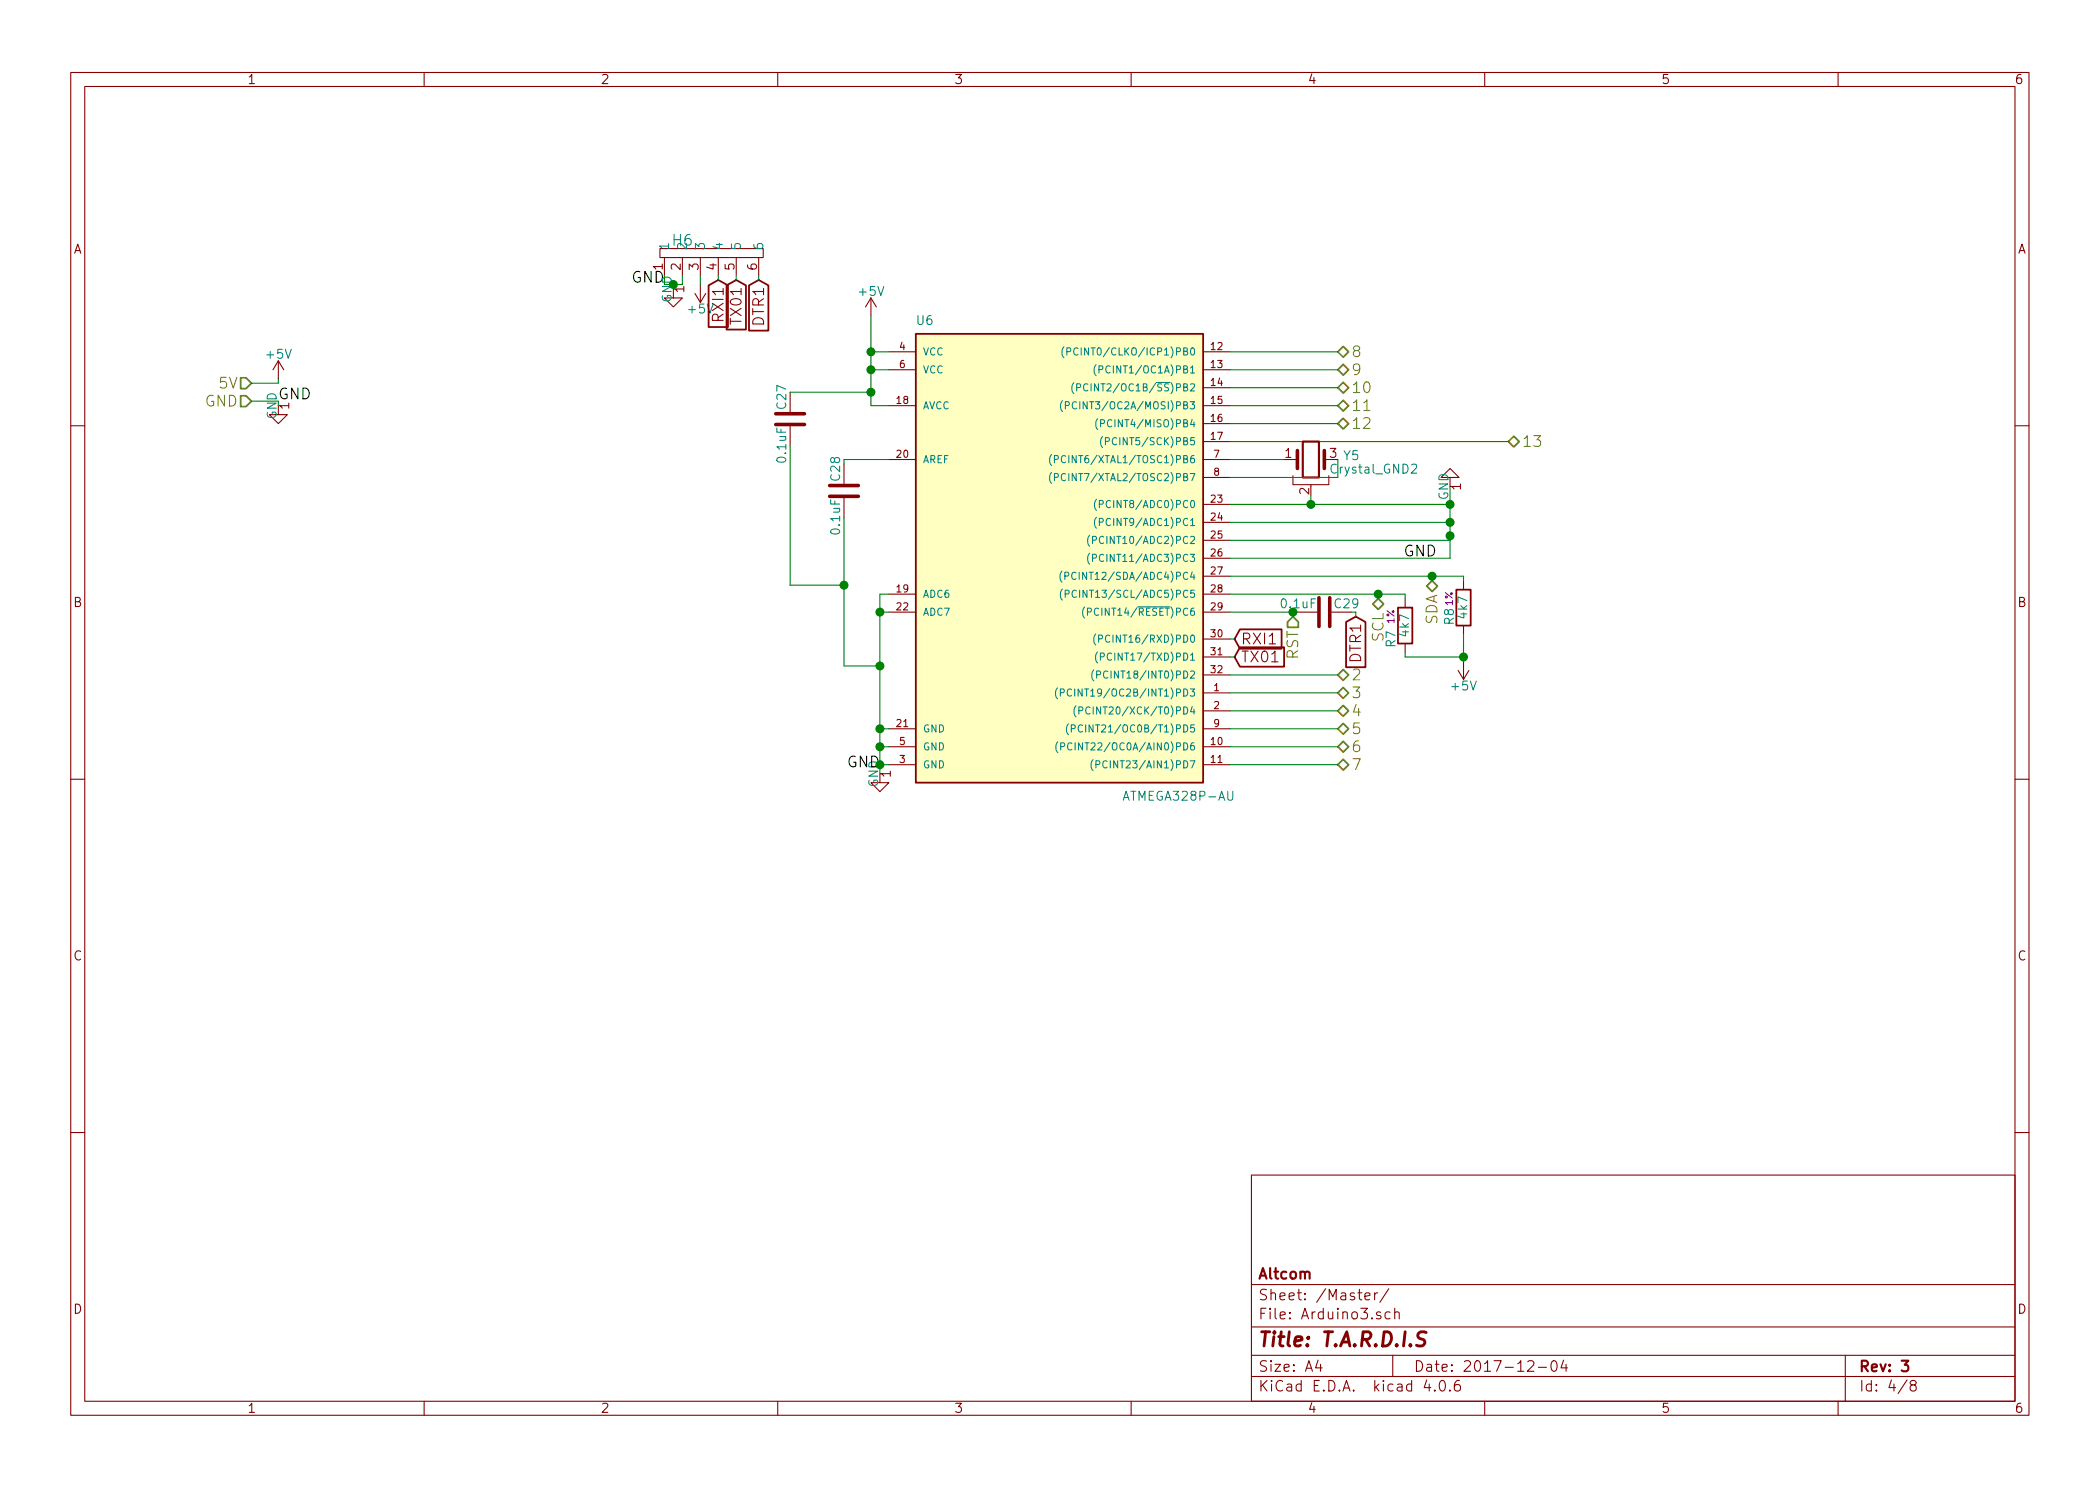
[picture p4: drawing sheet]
EESchema Schematic File Version 2
LIBS:Tardis-rescue
LIBS:power
LIBS:device
LIBS:transistors
LIBS:conn
LIBS:linear
LIBS:regul
LIBS:74xx
LIBS:cmos4000
LIBS:adc-dac
LIBS:memory
LIBS:xilinx
LIBS:microcontrollers
LIBS:dsp
LIBS:microchip
LIBS:analog_switches
LIBS:motorola
LIBS:texas
LIBS:intel
LIBS:audio
LIBS:interface
LIBS:digital-audio
LIBS:philips
LIBS:display
LIBS:cypress
LIBS:siliconi
LIBS:opto
LIBS:atmel
LIBS:contrib
LIBS:valves
LIBS:Tardis
LIBS:Tardis-cache
EELAYER 25 0
EELAYER END
$Descr A4 11693 8268
encoding utf-8
Sheet 4 8
Title "T.A.R.D.I.S"
Date "2017-12-04"
Rev "3"
Comp "Altcom"
Comment1 ""
Comment2 ""
Comment3 ""
Comment4 ""
$EndDescr
$Comp
L Header1 H6
U 1 1
P 3900 1425
F 0 "H6" H 3800 1525 60  0000 C CNN
F 1 "Header1" H 3900 1450 60  0001 C CNN
F 2 "Pin_Headers:Pin_Header_Straight_1x06_Pitch2.54mm" H 3900 1425 60  0001 C CNN
F 3 "" H 3900 1425 60  0001 C CNN
	1    3900 1425
	1    0    0    -1  
$EndComp
Text HLabel 1400 2225 0    60   Input ~ 0
GND
$Comp
L GND-RESCUE-Tardis #PWR049
U 1 1
P 1550 2250
F 0 "#PWR049" H 1550 2000 50  0001 C CNN
F 1 "GND" H 1550 2100 50  0001 C CNN
F 2 "" H 1550 2250 50  0001 C CNN
F 3 "" H 1550 2250 50  0001 C CNN
	1    1550 2250
	1    0    0    -1  
$EndComp
Wire Wire Line
	1400 2225 1550 2225
Wire Wire Line
	1550 2225 1550 2250
$Comp
L +5V #PWR050
U 1 1
P 1550 2100
F 0 "#PWR050" H 1550 1950 50  0001 C CNN
F 1 "+5V" H 1550 2240 50  0000 C CNN
F 2 "" H 1550 2100 50  0001 C CNN
F 3 "" H 1550 2100 50  0001 C CNN
	1    1550 2100
	1    0    0    -1  
$EndComp
Text HLabel 1400 2125 0    60   Input ~ 0
5V
Wire Wire Line
	1400 2125 1550 2125
Wire Wire Line
	1550 2125 1550 2100
Text Label 1550 2225 0    60   ~ 0
GND
Text Label 3700 1575 2    60   ~ 0
GND
$Comp
L ATMEGA328P-AU U6
U 1 1
P 5850 3050
F 0 "U6" H 5100 4300 50  0000 L BNN
F 1 "ATMEGA328P-AU" H 6250 1650 50  0000 L BNN
F 2 "Housings_QFP:TQFP-32_7x7mm_Pitch0.8mm" H 5850 3050 50  0001 C CIN
F 3 "" H 5850 3050 50  0001 C CNN
	1    5850 3050
	1    0    0    -1  
$EndComp
Text HLabel 7450 3750 2    60   BiDi ~ 0
2
Text HLabel 7450 3850 2    60   BiDi ~ 0
3
Text HLabel 7450 3950 2    60   BiDi ~ 0
4
Text HLabel 7450 4050 2    60   BiDi ~ 0
5
Text HLabel 7450 4150 2    60   BiDi ~ 0
6
Text HLabel 7450 4250 2    60   BiDi ~ 0
7
Text HLabel 7450 1950 2    60   BiDi ~ 0
8
Text HLabel 7450 2050 2    60   BiDi ~ 0
9
Text HLabel 7450 2150 2    60   BiDi ~ 0
10
Text HLabel 7450 2250 2    60   BiDi ~ 0
11
Text HLabel 7450 2350 2    60   BiDi ~ 0
12
Text HLabel 8400 2450 2    60   BiDi ~ 0
13
Wire Wire Line
	6850 1950 7450 1950
Wire Wire Line
	6850 2050 7450 2050
Wire Wire Line
	6850 2150 7450 2150
Wire Wire Line
	6850 2250 7450 2250
Wire Wire Line
	6850 2350 7450 2350
Wire Wire Line
	6850 2450 8400 2450
$Comp
L GND-RESCUE-Tardis #PWR051
U 1 1
P 8075 2700
F 0 "#PWR051" H 8075 2450 50  0001 C CNN
F 1 "GND" H 8075 2550 50  0001 C CNN
F 2 "" H 8075 2700 50  0001 C CNN
F 3 "" H 8075 2700 50  0001 C CNN
	1    8075 2700
	-1   0    0    1   
$EndComp
Wire Wire Line
	6850 2800 8075 2800
Wire Wire Line
	8075 2700 8075 3100
Wire Wire Line
	6850 2900 8075 2900
Connection ~ 8075 2900
Wire Wire Line
	6850 3000 8075 3000
Wire Wire Line
	8075 3000 8075 2975
Connection ~ 8075 2975
Wire Wire Line
	8075 3100 6850 3100
Text Label 8000 3100 2    60   ~ 0
GND
Text HLabel 7675 3325 3    60   BiDi ~ 0
SCL
Text HLabel 7975 3225 3    60   BiDi ~ 0
SDA
$Comp
L R R7
U 1 1
P 7825 3475
F 0 "R7" V 7900 3550 50  0000 C CNN
F 1 "4k7" V 7825 3475 50  0000 C CNN
F 2 "Resistors_SMD:R_0603_HandSoldering" V 7755 3475 50  0001 C CNN
F 3 "" H 7825 3475 50  0001 C CNN
F 4 "1%" V 7900 3425 39  0000 C CNN "%"
	1    7825 3475
	-1   0    0    1   
$EndComp
$Comp
L R R8
U 1 1
P 8150 3375
F 0 "R8" V 8225 3425 50  0000 C CNN
F 1 "4k7" V 8150 3375 50  0000 C CNN
F 2 "Resistors_SMD:R_0603_HandSoldering" V 8080 3375 50  0001 C CNN
F 3 "" H 8150 3375 50  0001 C CNN
F 4 "1%" V 8225 3325 39  0000 C CNN "%"
	1    8150 3375
	-1   0    0    1   
$EndComp
$Comp
L +5V #PWR052
U 1 1
P 8150 3675
F 0 "#PWR052" H 8150 3525 50  0001 C CNN
F 1 "+5V" H 8150 3815 50  0000 C CNN
F 2 "" H 8150 3675 50  0001 C CNN
F 3 "" H 8150 3675 50  0001 C CNN
	1    8150 3675
	-1   0    0    1   
$EndComp
Connection ~ 8075 2800
Wire Wire Line
	6850 3750 7450 3750
Wire Wire Line
	6850 3850 7450 3850
Wire Wire Line
	6850 3950 7450 3950
Wire Wire Line
	7450 4050 6850 4050
Wire Wire Line
	6850 4150 7450 4150
Wire Wire Line
	7450 4250 6850 4250
Wire Wire Line
	6850 3200 8150 3200
Wire Wire Line
	8150 3200 8150 3225
Wire Wire Line
	7975 3225 7975 3200
Connection ~ 7975 3200
Wire Wire Line
	6850 3300 7825 3300
Wire Wire Line
	7825 3300 7825 3325
Wire Wire Line
	7675 3325 7675 3300
Connection ~ 7675 3300
Wire Wire Line
	7825 3625 7825 3650
Wire Wire Line
	7825 3650 8150 3650
Wire Wire Line
	8150 3525 8150 3675
Connection ~ 8150 3650
$Comp
L +5V #PWR053
U 1 1
P 3900 1575
F 0 "#PWR053" H 3900 1425 50  0001 C CNN
F 1 "+5V" H 3900 1715 50  0000 C CNN
F 2 "" H 3900 1575 50  0001 C CNN
F 3 "" H 3900 1575 50  0001 C CNN
	1    3900 1575
	-1   0    0    1   
$EndComp
Wire Wire Line
	3900 1525 3900 1575
Text GLabel 4000 1550 3    60   Input ~ 0
RXI1
Text GLabel 4100 1550 3    60   Input ~ 0
TX01
Text GLabel 4225 1550 3    60   Input ~ 0
DTR1
Wire Wire Line
	4000 1525 4000 1550
Wire Wire Line
	4100 1525 4100 1550
Wire Wire Line
	4225 1525 4225 1550
$Comp
L GND-RESCUE-Tardis #PWR054
U 1 1
P 3750 1600
F 0 "#PWR054" H 3750 1350 50  0001 C CNN
F 1 "GND" H 3750 1450 50  0001 C CNN
F 2 "" H 3750 1600 50  0001 C CNN
F 3 "" H 3750 1600 50  0001 C CNN
	1    3750 1600
	1    0    0    -1  
$EndComp
Wire Wire Line
	3700 1525 3700 1575
Wire Wire Line
	3700 1575 3800 1575
Wire Wire Line
	3800 1575 3800 1525
Wire Wire Line
	3750 1575 3750 1600
Connection ~ 3750 1575
Text HLabel 7200 3425 3    60   Input ~ 0
RST
$Comp
L C C29
U 1 1
P 7375 3400
F 0 "C29" V 7325 3450 50  0000 L CNN
F 1 "0.1uF" V 7325 3150 50  0000 L CNN
F 2 "Capacitors_SMD:C_0603_HandSoldering" H 7413 3250 50  0001 C CNN
F 3 "" H 7375 3400 50  0001 C CNN
	1    7375 3400
	0    1    1    0   
$EndComp
Text GLabel 7550 3425 3    60   Input ~ 0
DTR1
Wire Wire Line
	7550 3425 7550 3400
Wire Wire Line
	7550 3400 7525 3400
Wire Wire Line
	6850 3400 7225 3400
Wire Wire Line
	7200 3425 7200 3400
Connection ~ 7200 3400
$Comp
L GND-RESCUE-Tardis #PWR055
U 1 1
P 4900 4300
F 0 "#PWR055" H 4900 4050 50  0001 C CNN
F 1 "GND" H 4900 4150 50  0001 C CNN
F 2 "" H 4900 4300 50  0001 C CNN
F 3 "" H 4900 4300 50  0001 C CNN
	1    4900 4300
	1    0    0    -1  
$EndComp
Text Label 4900 4275 2    60   ~ 0
GND
Wire Wire Line
	4900 4050 4950 4050
Wire Wire Line
	4900 3300 4900 4300
Wire Wire Line
	4950 4250 4900 4250
Connection ~ 4900 4250
Wire Wire Line
	4950 4150 4900 4150
Connection ~ 4900 4150
Wire Wire Line
	4900 3300 4950 3300
Connection ~ 4900 4050
Wire Wire Line
	4950 3400 4900 3400
Connection ~ 4900 3400
$Comp
L C C28
U 1 1
P 4700 2725
F 0 "C28" V 4650 2775 50  0000 L CNN
F 1 "0.1uF" V 4650 2475 50  0000 L CNN
F 2 "Capacitors_SMD:C_0603_HandSoldering" H 4738 2575 50  0001 C CNN
F 3 "" H 4700 2725 50  0001 C CNN
	1    4700 2725
	1    0    0    -1  
$EndComp
Wire Wire Line
	4950 2550 4700 2550
Wire Wire Line
	4700 2550 4700 2575
Wire Wire Line
	4700 2875 4700 3700
Wire Wire Line
	4700 3700 4900 3700
Connection ~ 4900 3700
$Comp
L +5V #PWR056
U 1 1
P 4850 1750
F 0 "#PWR056" H 4850 1600 50  0001 C CNN
F 1 "+5V" H 4850 1890 50  0000 C CNN
F 2 "" H 4850 1750 50  0001 C CNN
F 3 "" H 4850 1750 50  0001 C CNN
	1    4850 1750
	1    0    0    -1  
$EndComp
Wire Wire Line
	4850 2250 4950 2250
Wire Wire Line
	4850 1750 4850 2250
Wire Wire Line
	4950 2050 4850 2050
Connection ~ 4850 2050
Wire Wire Line
	4950 1950 4850 1950
Connection ~ 4850 1950
$Comp
L Crystal_GND2 Y5
U 1 1
P 7300 2550
F 0 "Y5" H 7525 2575 50  0000 C CNN
F 1 "Crystal_GND2" H 7650 2500 50  0000 C CNN
F 2 "Crystals:Resonator_SMD-3pin_7.2x3.0mm_HandSoldering" H 7300 2550 50  0001 C CNN
F 3 "" H 7300 2550 50  0001 C CNN
	1    7300 2550
	1    0    0    -1  
$EndComp
Wire Wire Line
	6850 2550 7150 2550
Wire Wire Line
	7450 2550 7450 2650
Wire Wire Line
	7450 2650 6850 2650
Wire Wire Line
	7300 2750 7300 2800
Connection ~ 7300 2800
$Comp
L C C27
U 1 1
P 4400 2325
F 0 "C27" V 4350 2375 50  0000 L CNN
F 1 "0.1uF" V 4350 2075 50  0000 L CNN
F 2 "Capacitors_SMD:C_0603_HandSoldering" H 4438 2175 50  0001 C CNN
F 3 "" H 4400 2325 50  0001 C CNN
	1    4400 2325
	1    0    0    -1  
$EndComp
Wire Wire Line
	4400 2175 4850 2175
Connection ~ 4850 2175
Wire Wire Line
	4400 2475 4400 3250
Wire Wire Line
	4400 3250 4700 3250
Connection ~ 4700 3250
Text GLabel 6875 3650 2    60   Input ~ 0
TX01
Wire Wire Line
	6875 3650 6850 3650
Text GLabel 6875 3550 2    60   Input ~ 0
RXI1
Wire Wire Line
	6875 3550 6850 3550
$EndSCHEMATC
